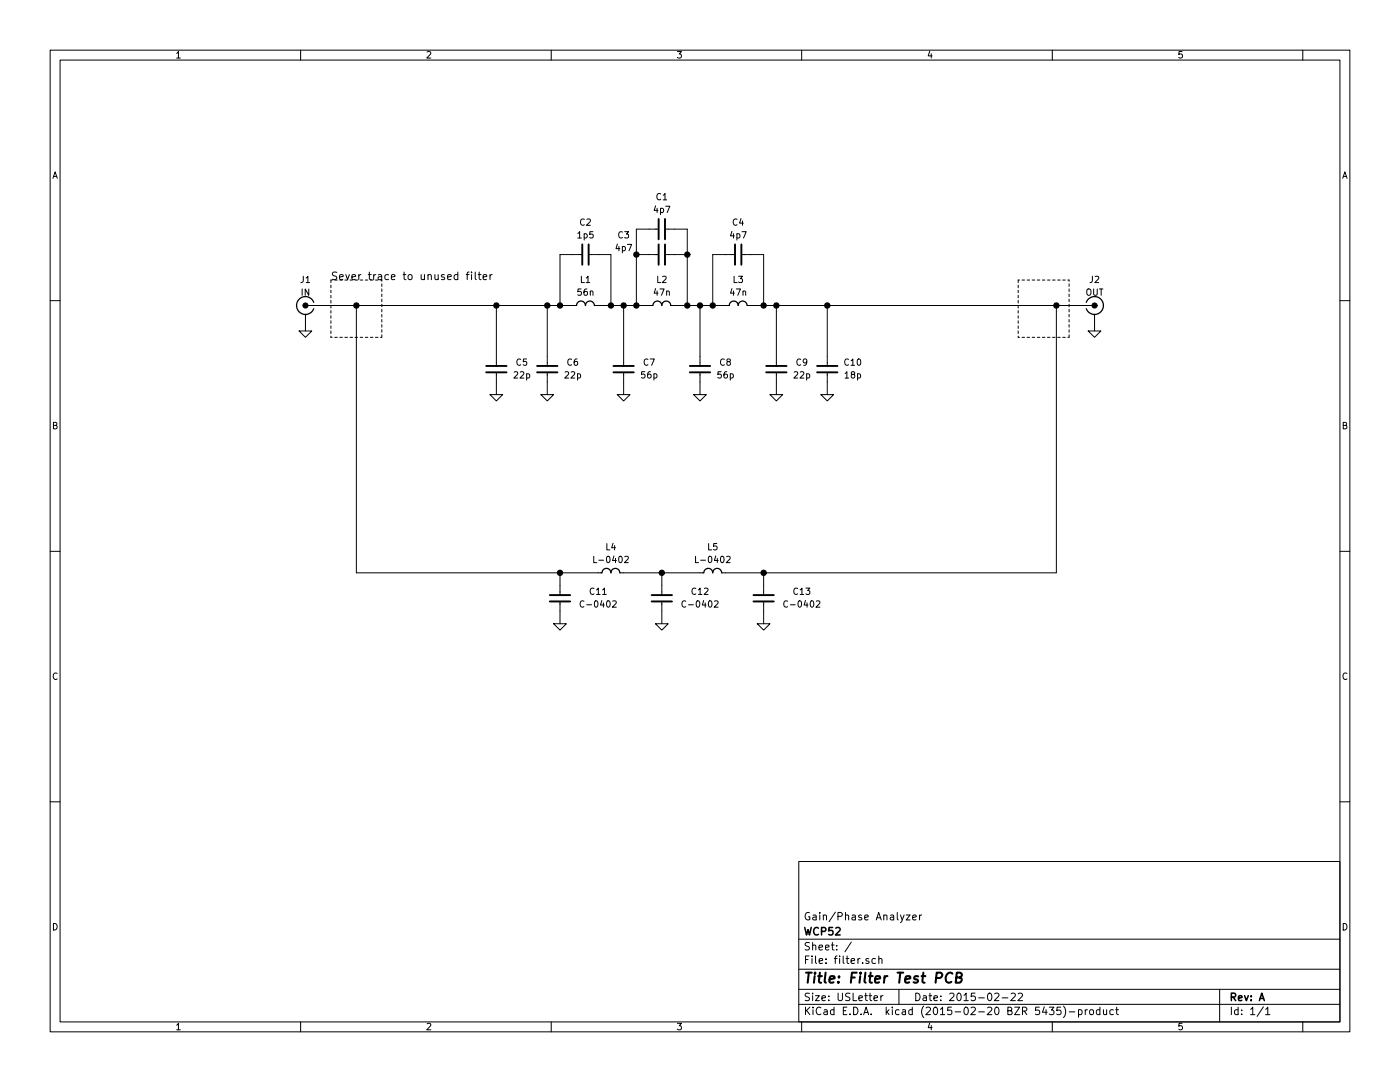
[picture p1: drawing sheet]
EESchema Schematic File Version 2
LIBS:Altera
LIBS:AnalogDevices
LIBS:Atmel
LIBS:conn-2mm
LIBS:conn-100mil
LIBS:conn-cui
LIBS:conn-fci
LIBS:conn-linx
LIBS:conn-molex
LIBS:conn-tagconnect
LIBS:conn-test
LIBS:DiodesInc
LIBS:display
LIBS:_electromech
LIBS:Fairchild
LIBS:FTDI
LIBS:Intersil
LIBS:Lattice
LIBS:_linear
LIBS:LinearTech
LIBS:Littelfuse
LIBS:logic-4000
LIBS:logic-7400
LIBS:MACOM
LIBS:maxim
LIBS:mechanical
LIBS:Microchip
LIBS:Micron
LIBS:NXP
LIBS:onsemi
LIBS:passive
LIBS:pasv-BiTech
LIBS:pasv-Bourns
LIBS:pasv-cap
LIBS:pasv-ind
LIBS:pasv-res
LIBS:pcb
LIBS:power
LIBS:_semi
LIBS:semi-diode-1N
LIBS:semi-diode-BA
LIBS:semi-diode-MCC
LIBS:semi-diode-MMB
LIBS:semi-diode-NXP
LIBS:semi-diode-OnSemi
LIBS:semi-diode-Vishay
LIBS:semi-opto-misc
LIBS:semi-thyristor-2N
LIBS:semi-trans-2N
LIBS:semi-trans-AO
LIBS:semi-trans-BC
LIBS:semi-trans-DiodesInc
LIBS:semi-trans-Fairchild
LIBS:semi-trans-Infineon
LIBS:semi-trans-IntRect
LIBS:semi-trans-IXYS
LIBS:semi-trans-misc
LIBS:semi-trans-MMB
LIBS:semi-trans-MPS
LIBS:semi-trans-NXP
LIBS:semi-trans-PZT
LIBS:semi-trans-TI
LIBS:semi-trans-TIP
LIBS:silabs
LIBS:skyworks
LIBS:ST
LIBS:st_ic
LIBS:st_semi
LIBS:supertex
LIBS:symbol
LIBS:TexasInstruments
LIBS:vishay_semi
LIBS:Xilinx
LIBS:filter-cache
EELAYER 25 0
EELAYER END
$Descr USLetter 11000 8500
encoding utf-8
Sheet 1 1
Title "Filter Test PCB"
Date "2015-02-22"
Rev "A"
Comp "WCP52"
Comment1 "Gain/Phase Analyzer"
Comment2 ""
Comment3 ""
Comment4 ""
$EndDescr
$Comp
L CONN-CONSMA001 J1
U 1 1
P 2400 2400
F 0 "J1" H 2400 2600 50  0000 C CNN
F 1 "IN" H 2400 2500 50  0000 C CNN
F 2 "conn-linx:CONN-CONSMA001" H 2400 2400 50  0001 C CNN
F 3 "" H 2400 2400 50  0000 C CNN
	1    2400 2400
	1    0    0    -1  
$EndComp
$Comp
L C-0402 C5
U 1 1
P 3900 2900
F 0 "C5" H 4100 2950 50  0000 C CNN
F 1 "22p" H 4100 2850 50  0000 C CNN
F 2 "IPC7351-Nominal:CAPC1005X55" H 3900 2900 50  0001 C CNN
F 3 "" H 3890 2875 60  0000 C CNN
F 4 "GRM1555C1H220GA01D" H 3900 2900 60  0001 C CNN "PN"
F 5 "Value" H 3900 2900 60  0001 C CNN "Manuf"
	1    3900 2900
	1    0    0    -1  
$EndComp
$Comp
L GND #PWR01
U 1 1
P 3900 3100
F 0 "#PWR01" H 3900 3100 30  0001 C CNN
F 1 "GND" H 3900 3030 30  0001 C CNN
F 2 "" H 3900 3100 60  0000 C CNN
F 3 "" H 3900 3100 60  0000 C CNN
	1    3900 3100
	1    0    0    -1  
$EndComp
$Comp
L C-0402 C6
U 1 1
P 4300 2900
F 0 "C6" H 4500 2950 50  0000 C CNN
F 1 "22p" H 4500 2850 50  0000 C CNN
F 2 "IPC7351-Nominal:CAPC1005X55" H 4300 2900 50  0001 C CNN
F 3 "" H 4290 2875 60  0000 C CNN
F 4 "GRM1555C1H220GA01D" H 4300 2900 60  0001 C CNN "PN"
F 5 "Value" H 4300 2900 60  0001 C CNN "Manuf"
	1    4300 2900
	1    0    0    -1  
$EndComp
$Comp
L GND #PWR02
U 1 1
P 4300 3100
F 0 "#PWR02" H 4300 3100 30  0001 C CNN
F 1 "GND" H 4300 3030 30  0001 C CNN
F 2 "" H 4300 3100 60  0000 C CNN
F 3 "" H 4300 3100 60  0000 C CNN
	1    4300 3100
	1    0    0    -1  
$EndComp
$Comp
L C-0402 C2
U 1 1
P 4600 2000
F 0 "C2" V 4350 2000 50  0000 C CNN
F 1 "1p5" V 4450 2000 50  0000 C CNN
F 2 "IPC7351-Nominal:CAPC1005X55" H 4600 2000 50  0001 C CNN
F 3 "" H 4590 1975 60  0000 C CNN
F 4 "CL10C1R5BB8NNNC" H 4600 2000 60  0001 C CNN "PN"
F 5 "Value" H 4600 2000 60  0001 C CNN "Manuf"
	1    4600 2000
	0    1    1    0   
$EndComp
$Comp
L C-0402 C7
U 1 1
P 4900 2900
F 0 "C7" H 5100 2950 50  0000 C CNN
F 1 "56p" H 5100 2850 50  0000 C CNN
F 2 "IPC7351-Nominal:CAPC1005X55" H 4900 2900 50  0001 C CNN
F 3 "" H 4890 2875 60  0000 C CNN
F 4 "CL05C560JB5NNNC" H 4900 2900 60  0001 C CNN "PN"
F 5 "Value" H 4900 2900 60  0001 C CNN "Manuf"
	1    4900 2900
	1    0    0    -1  
$EndComp
$Comp
L GND #PWR03
U 1 1
P 4900 3100
F 0 "#PWR03" H 4900 3100 30  0001 C CNN
F 1 "GND" H 4900 3030 30  0001 C CNN
F 2 "" H 4900 3100 60  0000 C CNN
F 3 "" H 4900 3100 60  0000 C CNN
	1    4900 3100
	1    0    0    -1  
$EndComp
$Comp
L C-0402 C1
U 1 1
P 5200 1800
F 0 "C1" V 4950 1800 50  0000 C CNN
F 1 "4p7" V 5050 1800 50  0000 C CNN
F 2 "IPC7351-Nominal:CAPC1005X55" H 5200 1800 50  0001 C CNN
F 3 "" H 5190 1775 60  0000 C CNN
F 4 "CL05C4R7CB5NNNC" H 5200 1800 60  0001 C CNN "PN"
F 5 "Value" H 5200 1800 60  0001 C CNN "Manuf"
	1    5200 1800
	0    1    1    0   
$EndComp
$Comp
L C-0402 C3
U 1 1
P 5200 2000
F 0 "C3" V 5050 1700 50  0000 C CNN
F 1 "4p7" V 5150 1700 50  0000 C CNN
F 2 "IPC7351-Nominal:CAPC1005X55" H 5200 2000 50  0001 C CNN
F 3 "" H 5190 1975 60  0000 C CNN
F 4 "CL05C4R7CB5NNNC" H 5200 2000 60  0001 C CNN "PN"
F 5 "Value" H 5200 2000 60  0001 C CNN "Manuf"
	1    5200 2000
	0    1    1    0   
$EndComp
Wire Wire Line
	2500 2400 4500 2400
Wire Wire Line
	3900 2400 3900 2800
Wire Wire Line
	3900 3100 3900 3000
Wire Wire Line
	4300 2400 4300 2800
Connection ~ 3900 2400
Wire Wire Line
	4300 3000 4300 3100
Connection ~ 4300 2400
Wire Wire Line
	4700 2400 5100 2400
Wire Wire Line
	4900 2400 4900 2800
Wire Wire Line
	4900 3100 4900 3000
Connection ~ 4900 2400
$Comp
L C-0402 C8
U 1 1
P 5500 2900
F 0 "C8" H 5700 2950 50  0000 C CNN
F 1 "56p" H 5700 2850 50  0000 C CNN
F 2 "IPC7351-Nominal:CAPC1005X55" H 5500 2900 50  0001 C CNN
F 3 "" H 5490 2875 60  0000 C CNN
F 4 "CL05C560JB5NNNC" H 5500 2900 60  0001 C CNN "PN"
F 5 "Value" H 5500 2900 60  0001 C CNN "Manuf"
	1    5500 2900
	1    0    0    -1  
$EndComp
Wire Wire Line
	5500 2400 5500 2800
Wire Wire Line
	5300 2400 5700 2400
$Comp
L GND #PWR04
U 1 1
P 5500 3100
F 0 "#PWR04" H 5500 3100 30  0001 C CNN
F 1 "GND" H 5500 3030 30  0001 C CNN
F 2 "" H 5500 3100 60  0000 C CNN
F 3 "" H 5500 3100 60  0000 C CNN
	1    5500 3100
	1    0    0    -1  
$EndComp
Wire Wire Line
	5500 3100 5500 3000
$Comp
L C-0402 C4
U 1 1
P 5800 2000
F 0 "C4" V 5550 2000 50  0000 C CNN
F 1 "4p7" V 5650 2000 50  0000 C CNN
F 2 "IPC7351-Nominal:CAPC1005X55" H 5800 2000 50  0001 C CNN
F 3 "" H 5790 1975 60  0000 C CNN
F 4 "CL05C4R7CB5NNNC" H 5800 2000 60  0001 C CNN "PN"
F 5 "Value" H 5800 2000 60  0001 C CNN "Manuf"
	1    5800 2000
	0    1    1    0   
$EndComp
Connection ~ 5500 2400
$Comp
L C-0402 C9
U 1 1
P 6100 2900
F 0 "C9" H 6300 2950 50  0000 C CNN
F 1 "22p" H 6300 2850 50  0000 C CNN
F 2 "IPC7351-Nominal:CAPC1005X55" H 6100 2900 50  0001 C CNN
F 3 "" H 6090 2875 60  0000 C CNN
F 4 "GRM1555C1H220GA01D" H 6100 2900 60  0001 C CNN "PN"
F 5 "Value" H 6100 2900 60  0001 C CNN "Manuf"
	1    6100 2900
	1    0    0    -1  
$EndComp
Wire Wire Line
	5900 2400 8500 2400
Wire Wire Line
	6100 2400 6100 2800
$Comp
L GND #PWR05
U 1 1
P 6100 3100
F 0 "#PWR05" H 6100 3100 30  0001 C CNN
F 1 "GND" H 6100 3030 30  0001 C CNN
F 2 "" H 6100 3100 60  0000 C CNN
F 3 "" H 6100 3100 60  0000 C CNN
	1    6100 3100
	1    0    0    -1  
$EndComp
Wire Wire Line
	6100 3100 6100 3000
$Comp
L C-0402 C10
U 1 1
P 6500 2900
F 0 "C10" H 6700 2950 50  0000 C CNN
F 1 "18p" H 6700 2850 50  0000 C CNN
F 2 "IPC7351-Nominal:CAPC1005X55" H 6500 2900 50  0001 C CNN
F 3 "" H 6490 2875 60  0000 C CNN
F 4 "CL05C180JB5NNNC" H 6500 2900 60  0001 C CNN "PN"
F 5 "Value" H 6500 2900 60  0001 C CNN "Manuf"
	1    6500 2900
	1    0    0    -1  
$EndComp
Wire Wire Line
	6500 2400 6500 2800
Connection ~ 6100 2400
$Comp
L GND #PWR06
U 1 1
P 6500 3100
F 0 "#PWR06" H 6500 3100 30  0001 C CNN
F 1 "GND" H 6500 3030 30  0001 C CNN
F 2 "" H 6500 3100 60  0000 C CNN
F 3 "" H 6500 3100 60  0000 C CNN
	1    6500 3100
	1    0    0    -1  
$EndComp
Wire Wire Line
	6500 3100 6500 3000
$Comp
L CONN-CONSMA001 J2
U 1 1
P 8600 2400
F 0 "J2" H 8600 2600 50  0000 C CNN
F 1 "OUT" H 8600 2500 50  0000 C CNN
F 2 "conn-linx:CONN-CONSMA001" H 8600 2400 50  0001 C CNN
F 3 "" H 8600 2400 50  0000 C CNN
	1    8600 2400
	-1   0    0    -1  
$EndComp
Connection ~ 6500 2400
$Comp
L GND #PWR07
U 1 1
P 8600 2600
F 0 "#PWR07" H 8600 2600 30  0001 C CNN
F 1 "GND" H 8600 2530 30  0001 C CNN
F 2 "" H 8600 2600 60  0000 C CNN
F 3 "" H 8600 2600 60  0000 C CNN
	1    8600 2600
	1    0    0    -1  
$EndComp
Wire Wire Line
	8600 2600 8600 2500
$Comp
L GND #PWR08
U 1 1
P 2400 2600
F 0 "#PWR08" H 2400 2600 30  0001 C CNN
F 1 "GND" H 2400 2530 30  0001 C CNN
F 2 "" H 2400 2600 60  0000 C CNN
F 3 "" H 2400 2600 60  0000 C CNN
	1    2400 2600
	1    0    0    -1  
$EndComp
Wire Wire Line
	2400 2600 2400 2500
$Comp
L L-0402 L1
U 1 1
P 4600 2400
F 0 "L1" V 4400 2400 50  0000 C CNN
F 1 "56n" V 4500 2400 50  0000 C CNN
F 2 "IPC7351-Nominal:INDC1005X60" H 4600 2400 50  0001 C CNN
F 3 "" H 4600 2450 60  0000 C CNN
F 4 "CIH05T56NJNC" H 4600 2400 60  0001 C CNN "PN"
F 5 "Value" H 4600 2400 60  0001 C CNN "Manuf"
	1    4600 2400
	0    1    1    0   
$EndComp
Wire Wire Line
	4500 2000 4400 2000
Wire Wire Line
	4400 2000 4400 2400
Connection ~ 4400 2400
Wire Wire Line
	4700 2000 4800 2000
Wire Wire Line
	4800 2000 4800 2400
Connection ~ 4800 2400
Wire Wire Line
	5100 2000 5000 2000
Wire Wire Line
	5000 1800 5000 2400
Connection ~ 5000 2400
Wire Wire Line
	5000 1800 5100 1800
Connection ~ 5000 2000
Wire Wire Line
	5300 1800 5400 1800
Wire Wire Line
	5400 1800 5400 2400
Connection ~ 5400 2400
Wire Wire Line
	5300 2000 5400 2000
Connection ~ 5400 2000
$Comp
L L-0402 L2
U 1 1
P 5200 2400
F 0 "L2" V 5000 2400 50  0000 C CNN
F 1 "47n" V 5100 2400 50  0000 C CNN
F 2 "IPC7351-Nominal:INDC1005X60" H 5200 2400 50  0001 C CNN
F 3 "" H 5200 2450 60  0000 C CNN
F 4 "CIH05T47NJNC" H 5200 2400 60  0001 C CNN "PN"
F 5 "Value" H 5200 2400 60  0001 C CNN "Manuf"
	1    5200 2400
	0    1    1    0   
$EndComp
$Comp
L L-0402 L3
U 1 1
P 5800 2400
F 0 "L3" V 5600 2400 50  0000 C CNN
F 1 "47n" V 5700 2400 50  0000 C CNN
F 2 "IPC7351-Nominal:INDC1005X60" H 5800 2400 50  0001 C CNN
F 3 "" H 5800 2450 60  0000 C CNN
F 4 "CIH05T47NJNC" H 5800 2400 60  0001 C CNN "PN"
F 5 "Value" H 5800 2400 60  0001 C CNN "Manuf"
	1    5800 2400
	0    1    1    0   
$EndComp
Wire Wire Line
	5600 2400 5600 2000
Wire Wire Line
	5600 2000 5700 2000
Connection ~ 5600 2400
Wire Wire Line
	5900 2000 6000 2000
Wire Wire Line
	6000 2000 6000 2400
Connection ~ 6000 2400
Wire Wire Line
	2800 2400 2800 4500
Wire Wire Line
	2800 4500 4700 4500
Connection ~ 2800 2400
$Comp
L C-0402 C11
U 1 1
P 4400 4700
F 0 "C11" H 4700 4750 50  0000 C CNN
F 1 "C-0402" H 4700 4650 50  0000 C CNN
F 2 "IPC7351-Nominal:CAPC1005X55" H 4400 4700 50  0001 C CNN
F 3 "" H 4390 4675 60  0000 C CNN
	1    4400 4700
	1    0    0    -1  
$EndComp
$Comp
L C-0402 C12
U 1 1
P 5200 4700
F 0 "C12" H 5500 4750 50  0000 C CNN
F 1 "C-0402" H 5500 4650 50  0000 C CNN
F 2 "IPC7351-Nominal:CAPC1005X55" H 5200 4700 50  0001 C CNN
F 3 "" H 5190 4675 60  0000 C CNN
	1    5200 4700
	1    0    0    -1  
$EndComp
$Comp
L C-0402 C13
U 1 1
P 6000 4700
F 0 "C13" H 6300 4750 50  0000 C CNN
F 1 "C-0402" H 6300 4650 50  0000 C CNN
F 2 "IPC7351-Nominal:CAPC1005X55" H 6000 4700 50  0001 C CNN
F 3 "" H 5990 4675 60  0000 C CNN
	1    6000 4700
	1    0    0    -1  
$EndComp
$Comp
L L-0402 L4
U 1 1
P 4800 4500
F 0 "L4" V 4600 4500 50  0000 C CNN
F 1 "L-0402" V 4700 4500 50  0000 C CNN
F 2 "IPC7351-Nominal:INDC1005X60" H 4800 4500 50  0001 C CNN
F 3 "" H 4800 4550 60  0000 C CNN
	1    4800 4500
	0    1    1    0   
$EndComp
$Comp
L L-0402 L5
U 1 1
P 5600 4500
F 0 "L5" V 5400 4500 50  0000 C CNN
F 1 "L-0402" V 5500 4500 50  0000 C CNN
F 2 "IPC7351-Nominal:INDC1005X60" H 5600 4500 50  0001 C CNN
F 3 "" H 5600 4550 60  0000 C CNN
	1    5600 4500
	0    1    1    0   
$EndComp
Wire Wire Line
	4900 4500 5500 4500
Wire Wire Line
	5200 4600 5200 4500
Connection ~ 5200 4500
Wire Wire Line
	4400 4600 4400 4500
Connection ~ 4400 4500
Wire Wire Line
	5700 4500 8300 4500
Wire Wire Line
	6000 4500 6000 4600
Wire Wire Line
	8300 4500 8300 2400
Connection ~ 8300 2400
Connection ~ 6000 4500
$Comp
L GND #PWR09
U 1 1
P 4400 4900
F 0 "#PWR09" H 4400 4900 30  0001 C CNN
F 1 "GND" H 4400 4830 30  0001 C CNN
F 2 "" H 4400 4900 60  0000 C CNN
F 3 "" H 4400 4900 60  0000 C CNN
	1    4400 4900
	1    0    0    -1  
$EndComp
Wire Wire Line
	4400 4900 4400 4800
$Comp
L GND #PWR010
U 1 1
P 5200 4900
F 0 "#PWR010" H 5200 4900 30  0001 C CNN
F 1 "GND" H 5200 4830 30  0001 C CNN
F 2 "" H 5200 4900 60  0000 C CNN
F 3 "" H 5200 4900 60  0000 C CNN
	1    5200 4900
	1    0    0    -1  
$EndComp
Wire Wire Line
	5200 4800 5200 4900
$Comp
L GND #PWR011
U 1 1
P 6000 4900
F 0 "#PWR011" H 6000 4900 30  0001 C CNN
F 1 "GND" H 6000 4830 30  0001 C CNN
F 2 "" H 6000 4900 60  0000 C CNN
F 3 "" H 6000 4900 60  0000 C CNN
	1    6000 4900
	1    0    0    -1  
$EndComp
Wire Wire Line
	6000 4900 6000 4800
Wire Notes Line
	2600 2200 3000 2200
Wire Notes Line
	3000 2200 3000 2650
Wire Notes Line
	3000 2650 2600 2650
Wire Notes Line
	2600 2650 2600 2200
Wire Notes Line
	8400 2200 8400 2650
Wire Notes Line
	8400 2650 8000 2650
Wire Notes Line
	8000 2650 8000 2200
Wire Notes Line
	8000 2200 8400 2200
Text Notes 2600 2200 0    60   ~ 0
Sever trace to unused filter
$EndSCHEMATC
